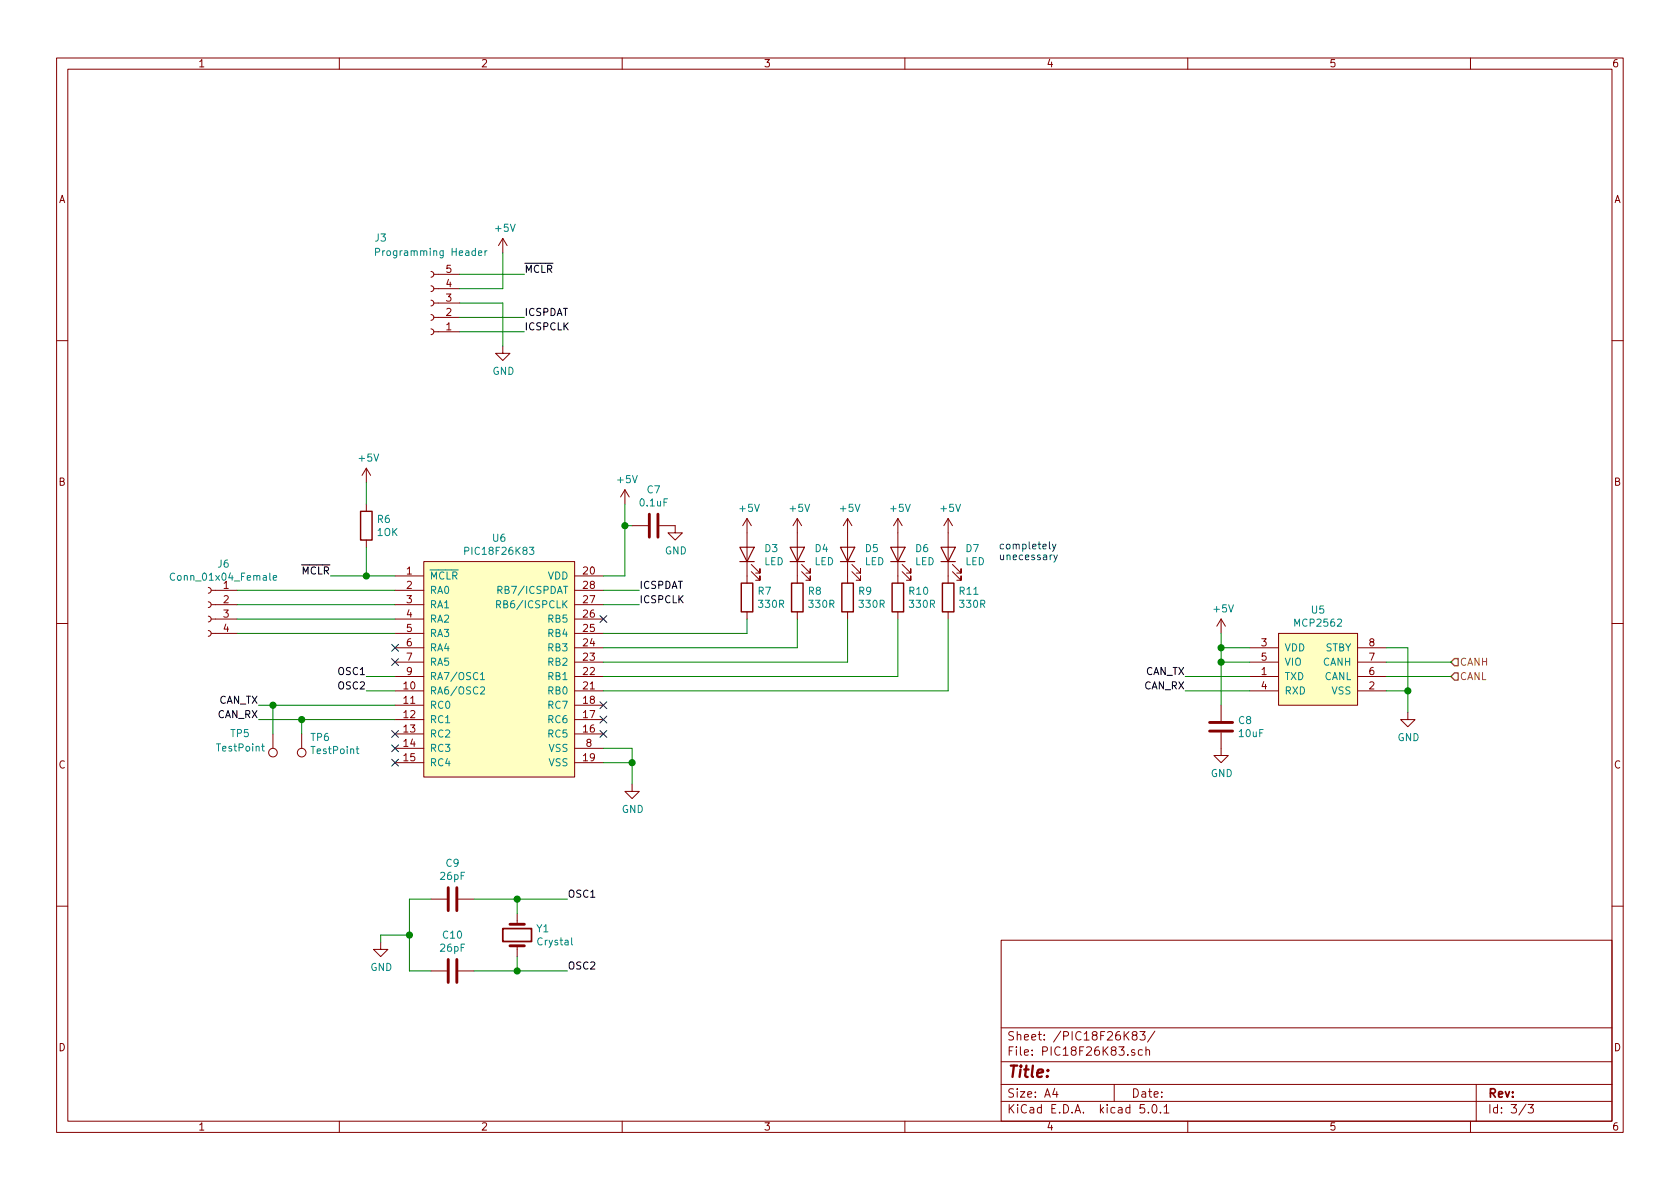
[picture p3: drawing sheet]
EESchema Schematic File Version 4
LIBS:picdev-cache
EELAYER 26 0
EELAYER END
$Descr A4 11693 8268
encoding utf-8
Sheet 3 3
Title ""
Date ""
Rev ""
Comp ""
Comment1 ""
Comment2 ""
Comment3 ""
Comment4 ""
$EndDescr
$Comp
L canhw:PIC18F26K83 U6
U 1 1
P 3500 4650
F 0 "U6" H 3475 5565 50  0000 C CNN
F 1 "PIC18F26K83" H 3475 5474 50  0000 C CNN
F 2 "Housings_DIP:DIP-28_W7.62mm" H 3950 4650 50  0001 C CNN
F 3 "" H 3950 4650 50  0001 C CNN
	1    3500 4650
	1    0    0    -1  
$EndComp
$Comp
L canhw:MCP2562 U5
U 1 1
P 9200 4500
F 0 "U5" H 9175 4765 50  0000 C CNN
F 1 "MCP2562" H 9175 4674 50  0000 C CNN
F 2 "Housings_DIP:DIP-8_W7.62mm" H 9200 4500 50  0001 C CNN
F 3 "" H 9200 4500 50  0001 C CNN
	1    9200 4500
	1    0    0    -1  
$EndComp
$Comp
L power:+5V #PWR027
U 1 1
P 8500 4400
F 0 "#PWR027" H 8500 4250 50  0001 C CNN
F 1 "+5V" H 8515 4573 50  0000 C CNN
F 2 "" H 8500 4400 50  0001 C CNN
F 3 "" H 8500 4400 50  0001 C CNN
	1    8500 4400
	1    0    0    -1  
$EndComp
Wire Wire Line
	8500 4400 8500 4500
Wire Wire Line
	8500 4600 8700 4600
Wire Wire Line
	8700 4500 8500 4500
Connection ~ 8500 4500
Wire Wire Line
	8500 4500 8500 4600
Text Label 1800 4900 2    50   ~ 0
CAN_TX
Text Label 1800 5000 2    50   ~ 0
CAN_RX
$Comp
L Connector:Conn_01x05_Female J3
U 1 1
P 3000 2100
F 0 "J3" H 3350 1650 50  0000 C CNN
F 1 "Programming Header" H 3000 1750 50  0000 C CNN
F 2 "Pin_Headers:Pin_Header_Straight_1x05_Pitch2.54mm" H 3000 2100 50  0001 C CNN
F 3 "~" H 3000 2100 50  0001 C CNN
	1    3000 2100
	-1   0    0    1   
$EndComp
Text Label 3650 1900 0    50   ~ 0
~MCLR
$Comp
L power:+5V #PWR018
U 1 1
P 3500 1750
F 0 "#PWR018" H 3500 1600 50  0001 C CNN
F 1 "+5V" H 3515 1923 50  0000 C CNN
F 2 "" H 3500 1750 50  0001 C CNN
F 3 "" H 3500 1750 50  0001 C CNN
	1    3500 1750
	1    0    0    -1  
$EndComp
$Comp
L power:GND #PWR019
U 1 1
P 3500 2400
F 0 "#PWR019" H 3500 2150 50  0001 C CNN
F 1 "GND" H 3505 2227 50  0000 C CNN
F 2 "" H 3500 2400 50  0001 C CNN
F 3 "" H 3500 2400 50  0001 C CNN
	1    3500 2400
	1    0    0    -1  
$EndComp
Wire Wire Line
	3500 2400 3500 2100
Wire Wire Line
	3500 2100 3200 2100
Wire Wire Line
	3500 2000 3200 2000
Text Label 3650 2200 0    50   ~ 0
ICSPDAT
Text Label 3650 2300 0    50   ~ 0
ICSPCLK
Text Label 2300 4000 2    50   ~ 0
~MCLR
Text Label 4450 4100 0    50   ~ 0
ICSPDAT
Wire Wire Line
	4450 4100 4200 4100
Text Label 4450 4200 0    50   ~ 0
ICSPCLK
Wire Wire Line
	4450 4200 4200 4200
$Comp
L device:R R6
U 1 1
P 2550 3650
F 0 "R6" H 2620 3696 50  0000 L CNN
F 1 "1OK" H 2620 3605 50  0000 L CNN
F 2 "Resistors_SMD:R_0805_HandSoldering" V 2480 3650 50  0001 C CNN
F 3 "~" H 2550 3650 50  0001 C CNN
	1    2550 3650
	1    0    0    -1  
$EndComp
Wire Wire Line
	2300 4000 2550 4000
Wire Wire Line
	2550 3800 2550 4000
Connection ~ 2550 4000
Wire Wire Line
	2550 4000 2750 4000
$Comp
L power:+5V #PWR020
U 1 1
P 2550 3350
F 0 "#PWR020" H 2550 3200 50  0001 C CNN
F 1 "+5V" H 2565 3523 50  0000 C CNN
F 2 "" H 2550 3350 50  0001 C CNN
F 3 "" H 2550 3350 50  0001 C CNN
	1    2550 3350
	1    0    0    -1  
$EndComp
Wire Wire Line
	2550 3350 2550 3500
$Comp
L power:+5V #PWR026
U 1 1
P 4350 3500
F 0 "#PWR026" H 4350 3350 50  0001 C CNN
F 1 "+5V" H 4365 3673 50  0000 C CNN
F 2 "" H 4350 3500 50  0001 C CNN
F 3 "" H 4350 3500 50  0001 C CNN
	1    4350 3500
	1    0    0    -1  
$EndComp
Wire Wire Line
	4350 4000 4200 4000
$Comp
L power:GND #PWR029
U 1 1
P 4400 5450
F 0 "#PWR029" H 4400 5200 50  0001 C CNN
F 1 "GND" H 4405 5277 50  0000 C CNN
F 2 "" H 4400 5450 50  0001 C CNN
F 3 "" H 4400 5450 50  0001 C CNN
	1    4400 5450
	1    0    0    -1  
$EndComp
Wire Wire Line
	4400 5450 4400 5300
Wire Wire Line
	4400 5200 4200 5200
Wire Wire Line
	4200 5300 4400 5300
Connection ~ 4400 5300
Wire Wire Line
	4400 5300 4400 5200
$Comp
L device:LED D3
U 1 1
P 5200 3850
F 0 "D3" V 5238 3733 50  0000 R CNN
F 1 "LED" V 5147 3733 50  0000 R CNN
F 2 "LED_SMD:LED_1206_3216Metric" H 5200 3850 50  0001 C CNN
F 3 "~" H 5200 3850 50  0001 C CNN
	1    5200 3850
	0    -1   -1   0   
$EndComp
$Comp
L device:R R7
U 1 1
P 5200 4150
F 0 "R7" H 5270 4196 50  0000 L CNN
F 1 "330R" H 5270 4105 50  0000 L CNN
F 2 "Resistors_SMD:R_0805_HandSoldering" V 5130 4150 50  0001 C CNN
F 3 "~" H 5200 4150 50  0001 C CNN
	1    5200 4150
	1    0    0    -1  
$EndComp
Wire Wire Line
	4200 4400 5200 4400
Wire Wire Line
	5200 4400 5200 4300
$Comp
L device:LED D4
U 1 1
P 5550 3850
F 0 "D4" V 5588 3733 50  0000 R CNN
F 1 "LED" V 5497 3733 50  0000 R CNN
F 2 "LED_SMD:LED_1206_3216Metric" H 5550 3850 50  0001 C CNN
F 3 "~" H 5550 3850 50  0001 C CNN
	1    5550 3850
	0    -1   -1   0   
$EndComp
$Comp
L device:R R8
U 1 1
P 5550 4150
F 0 "R8" H 5620 4196 50  0000 L CNN
F 1 "330R" H 5620 4105 50  0000 L CNN
F 2 "Resistors_SMD:R_0805_HandSoldering" V 5480 4150 50  0001 C CNN
F 3 "~" H 5550 4150 50  0001 C CNN
	1    5550 4150
	1    0    0    -1  
$EndComp
$Comp
L device:LED D5
U 1 1
P 5900 3850
F 0 "D5" V 5938 3733 50  0000 R CNN
F 1 "LED" V 5847 3733 50  0000 R CNN
F 2 "LED_SMD:LED_1206_3216Metric" H 5900 3850 50  0001 C CNN
F 3 "~" H 5900 3850 50  0001 C CNN
	1    5900 3850
	0    -1   -1   0   
$EndComp
$Comp
L device:R R9
U 1 1
P 5900 4150
F 0 "R9" H 5970 4196 50  0000 L CNN
F 1 "330R" H 5970 4105 50  0000 L CNN
F 2 "Resistors_SMD:R_0805_HandSoldering" V 5830 4150 50  0001 C CNN
F 3 "~" H 5900 4150 50  0001 C CNN
	1    5900 4150
	1    0    0    -1  
$EndComp
$Comp
L device:LED D6
U 1 1
P 6250 3850
F 0 "D6" V 6288 3733 50  0000 R CNN
F 1 "LED" V 6197 3733 50  0000 R CNN
F 2 "LED_SMD:LED_1206_3216Metric" H 6250 3850 50  0001 C CNN
F 3 "~" H 6250 3850 50  0001 C CNN
	1    6250 3850
	0    -1   -1   0   
$EndComp
$Comp
L device:R R10
U 1 1
P 6250 4150
F 0 "R10" H 6320 4196 50  0000 L CNN
F 1 "330R" H 6320 4105 50  0000 L CNN
F 2 "Resistors_SMD:R_0805_HandSoldering" V 6180 4150 50  0001 C CNN
F 3 "~" H 6250 4150 50  0001 C CNN
	1    6250 4150
	1    0    0    -1  
$EndComp
$Comp
L device:LED D7
U 1 1
P 6600 3850
F 0 "D7" V 6638 3733 50  0000 R CNN
F 1 "LED" V 6547 3733 50  0000 R CNN
F 2 "LED_SMD:LED_1206_3216Metric" H 6600 3850 50  0001 C CNN
F 3 "~" H 6600 3850 50  0001 C CNN
	1    6600 3850
	0    -1   -1   0   
$EndComp
$Comp
L device:R R11
U 1 1
P 6600 4150
F 0 "R11" H 6670 4196 50  0000 L CNN
F 1 "330R" H 6670 4105 50  0000 L CNN
F 2 "Resistors_SMD:R_0805_HandSoldering" V 6530 4150 50  0001 C CNN
F 3 "~" H 6600 4150 50  0001 C CNN
	1    6600 4150
	1    0    0    -1  
$EndComp
Wire Wire Line
	4200 4500 5550 4500
Wire Wire Line
	5550 4500 5550 4300
Wire Wire Line
	4200 4600 5900 4600
Wire Wire Line
	5900 4600 5900 4300
Wire Wire Line
	4200 4700 6250 4700
Wire Wire Line
	6250 4700 6250 4300
Wire Wire Line
	4200 4800 6600 4800
Wire Wire Line
	6600 4800 6600 4300
$Comp
L power:+5V #PWR021
U 1 1
P 5200 3700
F 0 "#PWR021" H 5200 3550 50  0001 C CNN
F 1 "+5V" H 5215 3873 50  0000 C CNN
F 2 "" H 5200 3700 50  0001 C CNN
F 3 "" H 5200 3700 50  0001 C CNN
	1    5200 3700
	1    0    0    -1  
$EndComp
$Comp
L power:+5V #PWR022
U 1 1
P 5550 3700
F 0 "#PWR022" H 5550 3550 50  0001 C CNN
F 1 "+5V" H 5565 3873 50  0000 C CNN
F 2 "" H 5550 3700 50  0001 C CNN
F 3 "" H 5550 3700 50  0001 C CNN
	1    5550 3700
	1    0    0    -1  
$EndComp
$Comp
L power:+5V #PWR023
U 1 1
P 5900 3700
F 0 "#PWR023" H 5900 3550 50  0001 C CNN
F 1 "+5V" H 5915 3873 50  0000 C CNN
F 2 "" H 5900 3700 50  0001 C CNN
F 3 "" H 5900 3700 50  0001 C CNN
	1    5900 3700
	1    0    0    -1  
$EndComp
$Comp
L power:+5V #PWR024
U 1 1
P 6250 3700
F 0 "#PWR024" H 6250 3550 50  0001 C CNN
F 1 "+5V" H 6265 3873 50  0000 C CNN
F 2 "" H 6250 3700 50  0001 C CNN
F 3 "" H 6250 3700 50  0001 C CNN
	1    6250 3700
	1    0    0    -1  
$EndComp
$Comp
L power:+5V #PWR025
U 1 1
P 6600 3700
F 0 "#PWR025" H 6600 3550 50  0001 C CNN
F 1 "+5V" H 6615 3873 50  0000 C CNN
F 2 "" H 6600 3700 50  0001 C CNN
F 3 "" H 6600 3700 50  0001 C CNN
	1    6600 3700
	1    0    0    -1  
$EndComp
NoConn ~ 4200 4300
Text Notes 6950 3900 0    50   ~ 0
completely\nunecessary
$Comp
L Connector:TestPoint TP5
U 1 1
P 1900 5100
F 0 "TP5" H 2200 5100 50  0000 R CNN
F 1 "TestPoint" H 2300 5200 50  0000 R CNN
F 2 "TestPoint:TestPoint_THTPad_D2.0mm_Drill1.0mm" H 2100 5100 50  0001 C CNN
F 3 "~" H 2100 5100 50  0001 C CNN
	1    1900 5100
	-1   0    0    1   
$EndComp
$Comp
L Connector:TestPoint TP6
U 1 1
P 2100 5100
F 0 "TP6" H 2042 5127 50  0000 R CNN
F 1 "TestPoint" H 2042 5218 50  0000 R CNN
F 2 "TestPoint:TestPoint_THTPad_D2.0mm_Drill1.0mm" H 2300 5100 50  0001 C CNN
F 3 "~" H 2300 5100 50  0001 C CNN
	1    2100 5100
	-1   0    0    1   
$EndComp
Wire Wire Line
	1800 5000 2100 5000
Wire Wire Line
	2100 5100 2100 5000
Connection ~ 2100 5000
Wire Wire Line
	2100 5000 2750 5000
Text Label 8250 4700 2    50   ~ 0
CAN_TX
Text Label 8250 4800 2    50   ~ 0
CAN_RX
Wire Wire Line
	8250 4700 8700 4700
Wire Wire Line
	8250 4800 8700 4800
$Comp
L power:GND #PWR028
U 1 1
P 9800 4950
F 0 "#PWR028" H 9800 4700 50  0001 C CNN
F 1 "GND" H 9805 4777 50  0000 C CNN
F 2 "" H 9800 4950 50  0001 C CNN
F 3 "" H 9800 4950 50  0001 C CNN
	1    9800 4950
	1    0    0    -1  
$EndComp
Wire Wire Line
	9800 4950 9800 4800
Wire Wire Line
	9800 4500 9650 4500
Wire Wire Line
	9650 4800 9800 4800
Connection ~ 9800 4800
Wire Wire Line
	9800 4800 9800 4500
Text HLabel 10100 4600 2    50   Input ~ 0
CANH
Text HLabel 10100 4700 2    50   Input ~ 0
CANL
Wire Wire Line
	10100 4600 9650 4600
Wire Wire Line
	3500 1750 3500 2000
Wire Wire Line
	3200 2300 3650 2300
Wire Wire Line
	3200 2200 3650 2200
Wire Wire Line
	3200 1900 3650 1900
Wire Wire Line
	10100 4700 9650 4700
$Comp
L device:C C8
U 1 1
P 8500 5050
F 0 "C8" H 8615 5096 50  0000 L CNN
F 1 "10uF" H 8615 5005 50  0000 L CNN
F 2 "Capacitor_THT:CP_Radial_D5.0mm_P2.50mm" H 8538 4900 50  0001 C CNN
F 3 "~" H 8500 5050 50  0001 C CNN
	1    8500 5050
	1    0    0    -1  
$EndComp
$Comp
L power:GND #PWR036
U 1 1
P 8500 5200
F 0 "#PWR036" H 8500 4950 50  0001 C CNN
F 1 "GND" H 8505 5027 50  0000 C CNN
F 2 "" H 8500 5200 50  0001 C CNN
F 3 "" H 8500 5200 50  0001 C CNN
	1    8500 5200
	1    0    0    -1  
$EndComp
Wire Wire Line
	8500 4900 8500 4600
Connection ~ 8500 4600
$Comp
L device:C C7
U 1 1
P 4550 3650
F 0 "C7" V 4298 3650 50  0000 C CNN
F 1 "0.1uF" V 4389 3650 50  0000 C CNN
F 2 "Capacitors_SMD:C_0805_HandSoldering" H 4588 3500 50  0001 C CNN
F 3 "~" H 4550 3650 50  0001 C CNN
	1    4550 3650
	0    1    1    0   
$EndComp
$Comp
L power:GND #PWR035
U 1 1
P 4700 3650
F 0 "#PWR035" H 4700 3400 50  0001 C CNN
F 1 "GND" H 4705 3477 50  0000 C CNN
F 2 "" H 4700 3650 50  0001 C CNN
F 3 "" H 4700 3650 50  0001 C CNN
	1    4700 3650
	1    0    0    -1  
$EndComp
Wire Wire Line
	4350 3500 4350 3650
Wire Wire Line
	4400 3650 4350 3650
Connection ~ 4350 3650
Wire Wire Line
	4350 3650 4350 4000
Wire Wire Line
	1800 4900 1900 4900
Wire Wire Line
	1900 5100 1900 4900
Connection ~ 1900 4900
Wire Wire Line
	1900 4900 2750 4900
Text Label 2550 4700 2    50   ~ 0
OSC1
Text Label 2550 4800 2    50   ~ 0
OSC2
Wire Wire Line
	2550 4700 2750 4700
Wire Wire Line
	2550 4800 2750 4800
$Comp
L device:Crystal Y1
U 1 1
P 3600 6500
F 0 "Y1" V 3554 6631 50  0000 L CNN
F 1 "Crystal" V 3645 6631 50  0000 L CNN
F 2 "Crystal:Crystal_HC49-4H_Vertical" H 3600 6500 50  0001 C CNN
F 3 "~" H 3600 6500 50  0001 C CNN
	1    3600 6500
	0    1    1    0   
$EndComp
$Comp
L device:C C9
U 1 1
P 3150 6250
F 0 "C9" V 2898 6250 50  0000 C CNN
F 1 "26pF" V 2989 6250 50  0000 C CNN
F 2 "Capacitors_SMD:C_0805_HandSoldering" H 3188 6100 50  0001 C CNN
F 3 "~" H 3150 6250 50  0001 C CNN
	1    3150 6250
	0    1    1    0   
$EndComp
$Comp
L device:C C10
U 1 1
P 3150 6750
F 0 "C10" V 2898 6750 50  0000 C CNN
F 1 "26pF" V 2989 6750 50  0000 C CNN
F 2 "Capacitors_SMD:C_0805_HandSoldering" H 3188 6600 50  0001 C CNN
F 3 "~" H 3150 6750 50  0001 C CNN
	1    3150 6750
	0    1    1    0   
$EndComp
Wire Wire Line
	3300 6250 3600 6250
Wire Wire Line
	3600 6250 3600 6350
Wire Wire Line
	3300 6750 3600 6750
Wire Wire Line
	3600 6750 3600 6650
Text Label 3950 6250 0    50   ~ 0
OSC1
Text Label 3950 6750 0    50   ~ 0
OSC2
Wire Wire Line
	3950 6250 3600 6250
Connection ~ 3600 6250
Wire Wire Line
	3950 6750 3600 6750
Connection ~ 3600 6750
Wire Wire Line
	3000 6250 2850 6250
Wire Wire Line
	2850 6250 2850 6500
Wire Wire Line
	2850 6750 3000 6750
$Comp
L power:GND #PWR037
U 1 1
P 2650 6550
F 0 "#PWR037" H 2650 6300 50  0001 C CNN
F 1 "GND" H 2655 6377 50  0000 C CNN
F 2 "" H 2650 6550 50  0001 C CNN
F 3 "" H 2650 6550 50  0001 C CNN
	1    2650 6550
	1    0    0    -1  
$EndComp
Wire Wire Line
	2650 6550 2650 6500
Wire Wire Line
	2650 6500 2850 6500
Connection ~ 2850 6500
Wire Wire Line
	2850 6500 2850 6750
$Comp
L Connector:Conn_01x04_Female J6
U 1 1
P 1450 4200
F 0 "J6" H 1344 4485 50  0000 C CNN
F 1 "Conn_01x04_Female" H 1344 4394 50  0000 C CNN
F 2 "Pin_Headers:Pin_Header_Straight_1x04_Pitch2.54mm" H 1450 4200 50  0001 C CNN
F 3 "~" H 1450 4200 50  0001 C CNN
	1    1450 4200
	-1   0    0    -1  
$EndComp
Wire Wire Line
	1650 4100 2750 4100
Wire Wire Line
	1650 4200 2750 4200
Wire Wire Line
	1650 4300 2750 4300
Wire Wire Line
	1650 4400 2750 4400
NoConn ~ 2750 4500
NoConn ~ 2750 4600
NoConn ~ 2750 5100
NoConn ~ 2750 5200
NoConn ~ 2750 5300
NoConn ~ 4200 4900
NoConn ~ 4200 5000
NoConn ~ 4200 5100
$EndSCHEMATC
